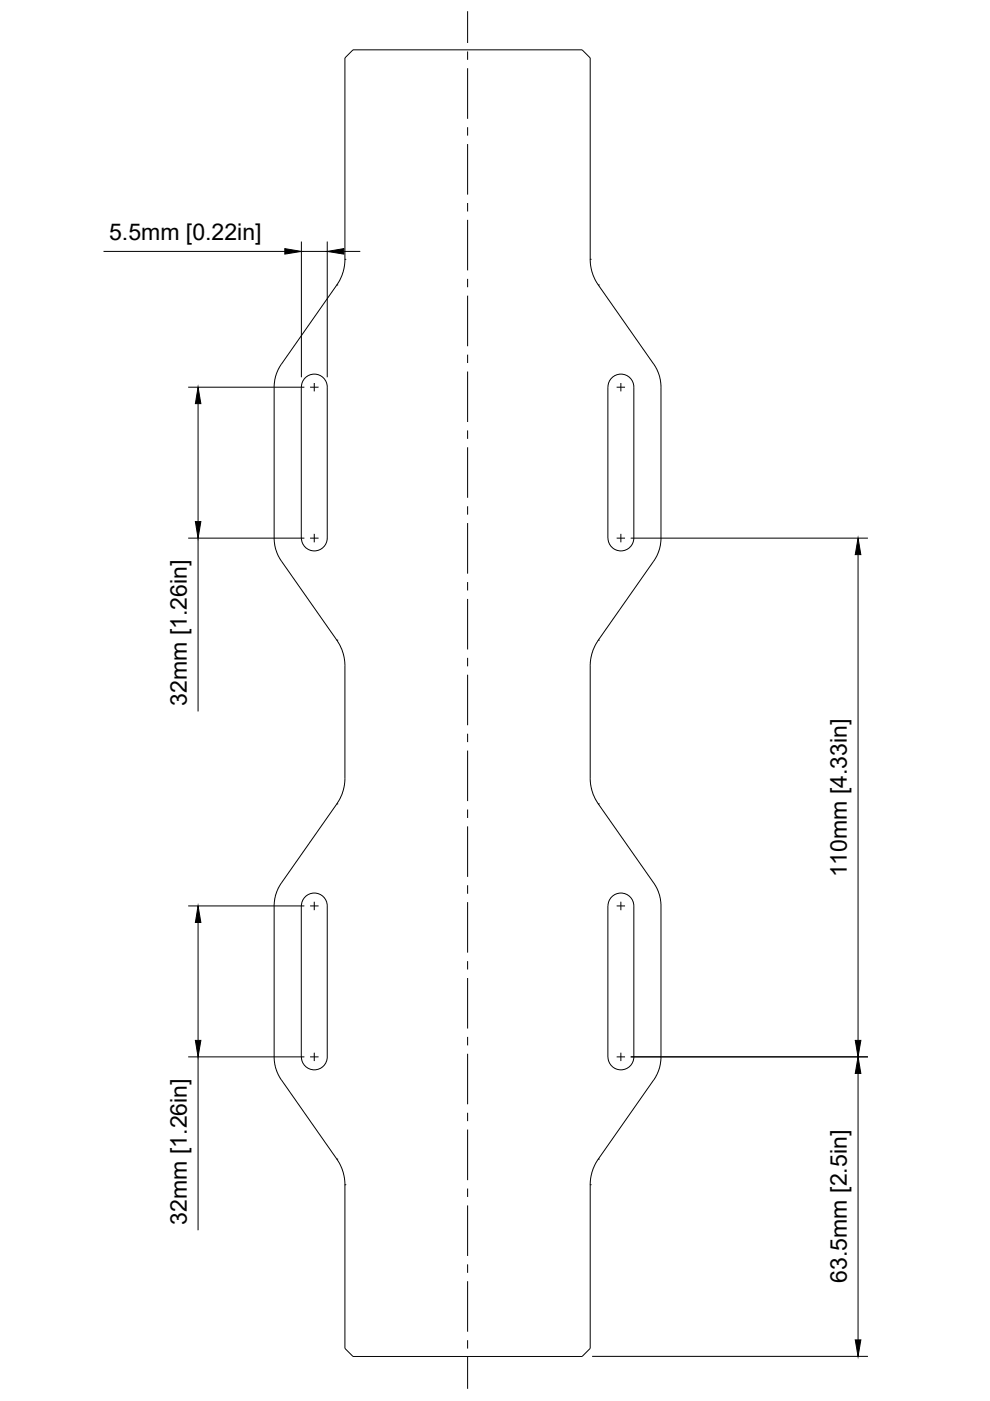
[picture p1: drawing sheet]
<svg xmlns="http://www.w3.org/2000/svg" width="210mm" height="297mm" viewBox="0 0 210 297" stroke-linecap="round" stroke-linejoin="round" font-family="sans-serif">
<!-- layer: Visible -->
<g fill="none" stroke="#000" stroke-width=".21">
<path d="M73.1 55h.1M73.1 55l-.4 2.7-.5 1.5-.8 1.2M73.1 55v-42.7l1.7-1.7h48.6l1.7 1.7v42.7M125.1 55l.4 2.7 .6 1.5 .8 1.2M125.1 55h.1M71.4 60.4h.1M71.4 60.4l-11.8 16.9-1.1 2.4-.4 2.1v32.6l.3 1.8 .6 1.6 .6 1 11.8 16.9M126.9 60.4l11.8 16.9 1.1 2.4 .3 2.1v32.6l-.2 1.8-.6 1.6-.6 1-11.8 16.9M126.9 60.4h.1M129.9 79.9a2.74 2.74 0 0 1 2.9-.3 2.74 2.74 0 0 1 1.6 2.5v32a2.74 2.74 0 0 1-2.8 2.7 2.74 2.74 0 0 1-2.7-2.7v-32a2.74 2.74 0 0 1 1-2.2zM63.9 82.1v32M63.9 82.1a2.74 2.74 0 0 1 2.7-2.8 2.74 2.74 0 0 1 2.8 2.8v32a2.74 2.74 0 0 1-2.8 2.7 2.74 2.74 0 0 1-2.7-2.7"/>
<path d="M71.4 135.7h.1M71.4 135.7l1.2 2.3 .4 1.4 .1 1.4v24.6l-.1 1.4-.4 1.4-1.2 2.2M126.9 135.7l-1.2 2.3-.4 1.4-.2 1.4v24.6l.2 1.4 .4 1.4 1.2 2.2M126.9 135.7h.1M71.4 170.4h.1M71.4 170.4l-11.9 17.1-1 2.2-.4 2.1v32.6l.3 1.8 .6 1.6 .6 1 11.8 17M126.9 170.4l11.9 17.1 1 2.2 .3 2.1v32.6l-.2 1.8-.6 1.6-.6 1-11.8 17M126.9 170.4h.1M63.9 192.1v32M63.9 192.1a2.74 2.74 0 0 1 2.7-2.8 2.74 2.74 0 0 1 2.8 2.8v32a2.74 2.74 0 0 1-2.8 2.7 2.74 2.74 0 0 1-2.7-2.7M129.5 190.4a2.74 2.74 0 0 1 3.1-.9 2.74 2.74 0 0 1 1.8 2.6v32a2.74 2.74 0 0 1-2.8 2.7 2.74 2.74 0 0 1-2.7-2.7v-32l.1-.6zM71.4 245.8h.1"/>
<path d="M71.4 245.8l.8 1.2 .5 1.5 .4 2.7M73.1 251.2h.1M73.1 251.2v34.7l1.7 1.7h48.6l1.7-1.7v-34.7M125.1 251.2h.1M126.9 245.8l-.8 1.2-.6 1.5-.4 2.7M126.9 245.8h.1"/>
</g>
<!-- layer: Smart Centers -->
<g fill="none" stroke="#000" stroke-width=".21">
<path d="M99.1 2.4v6.7M99.1 10.9v1.8M99.1 14.5v10.7M99.1 27v1.8M99.1 30.6v10.7M99.1 43v1.8M99.1 46.6v10.7M99.1 59.1v1.8M99.1 62.7v10.7M99.1 75.2v1.8M99.1 78.8v10.7M65.7 82.1h1.8"/>
<path d="M66.6 81.2v1.8M99.1 91.3v1.8M99.1 94.8v10.7M130.7 82.1h1.8M131.6 81.2v1.8M65.7 114.1h1.8M66.6 113.2v1.8M99.1 107.3v1.8M99.1 110.9v10.7M130.7 114.1h1.8M131.6 113.2v1.8M99.1 123.4v1.8"/>
<path d="M99.1 127v10.7M99.1 139.5v1.8M99.1 143.1v10.7M99.1 155.6v1.7M99.1 159.1v10.7M99.1 171.6v1.8M99.1 175.2v10.7M65.7 192.1h1.8M66.6 191.2v1.8M99.1 187.7v1.8M99.1 191.3v10.7M130.7 192.1h1.8"/>
<path d="M131.6 191.2v1.8M99.1 203.8v1.8M99.1 207.4v10.7M99.1 219.8v1.8M65.7 224.1h1.8M66.6 223.2v1.8M99.1 223.4v10.7M99.1 235.9v1.8M99.1 239.5v10.7M130.7 224.1h1.8M131.6 223.2v1.8M99.1 252v1.8"/>
<path d="M99.1 255.6v10.7M99.1 268.1v1.8M99.1 271.6v10.7M99.1 284.1v1.8M99.1 287.7v6.8"/>
</g>
<!-- layer: FD_Dimensions -->
<g fill="none" stroke="#000" stroke-width=".21">
<path d="M21.9 53.3h38.5M63.9 51.2v28.8M63.9 53.3h5.5M69.4 51.2v28.8M72.9 53.3h3.5M39.9 82.1h24.6M42 85.6v25M39.9 114.1h24.6M42 114.1v36.7M133.7 114.1h50.3M181.9 117.6v103M39.9 192.1h24.6"/>
<path d="M42 195.6v25M39.9 224.1h24.6M42 224.1v36.7M133.7 224.1h50.3M181.9 227.6v56.5M125.5 287.6h58.5"/>
</g>
<path d="M60.4 52.7l3.5 .6-3.5 .6zM69.4 53.3l3.5-.6v1.2zM42 82.1l.6 3.5h-1.2zM41.4 110.6h1.2l-.6 3.5zM181.9 114.1l.6 3.5h-1.2zM42 192.1l.6 3.5h-1.2zM41.4 220.6h1.2l-.6 3.5zM181.9 224.1l.6 3.5h-1.2zM181.3 220.6h1.2l-.6 3.5zM181.3 284.1h1.2l-.6 3.5z" fill="#000" stroke="#000" stroke-width=".21"/>
<g font-size="4.9">
<text x="23.1" y="50.9">5.5mm [0.22in]</text>
<text x="39.6" y="149.7" transform="rotate(-90 39.6 149.7)">32mm [1.26in]</text>
<text x="179.6" y="186" transform="rotate(-90 179.6 186)">110mm [4.33in]</text>
<text x="39.6" y="259.6" transform="rotate(-90 39.6 259.6)">32mm [1.26in]</text>
<text x="179.6" y="271.9" transform="rotate(-90 179.6 271.9)">63.5mm [2.5in]</text>
</g>
</svg>
